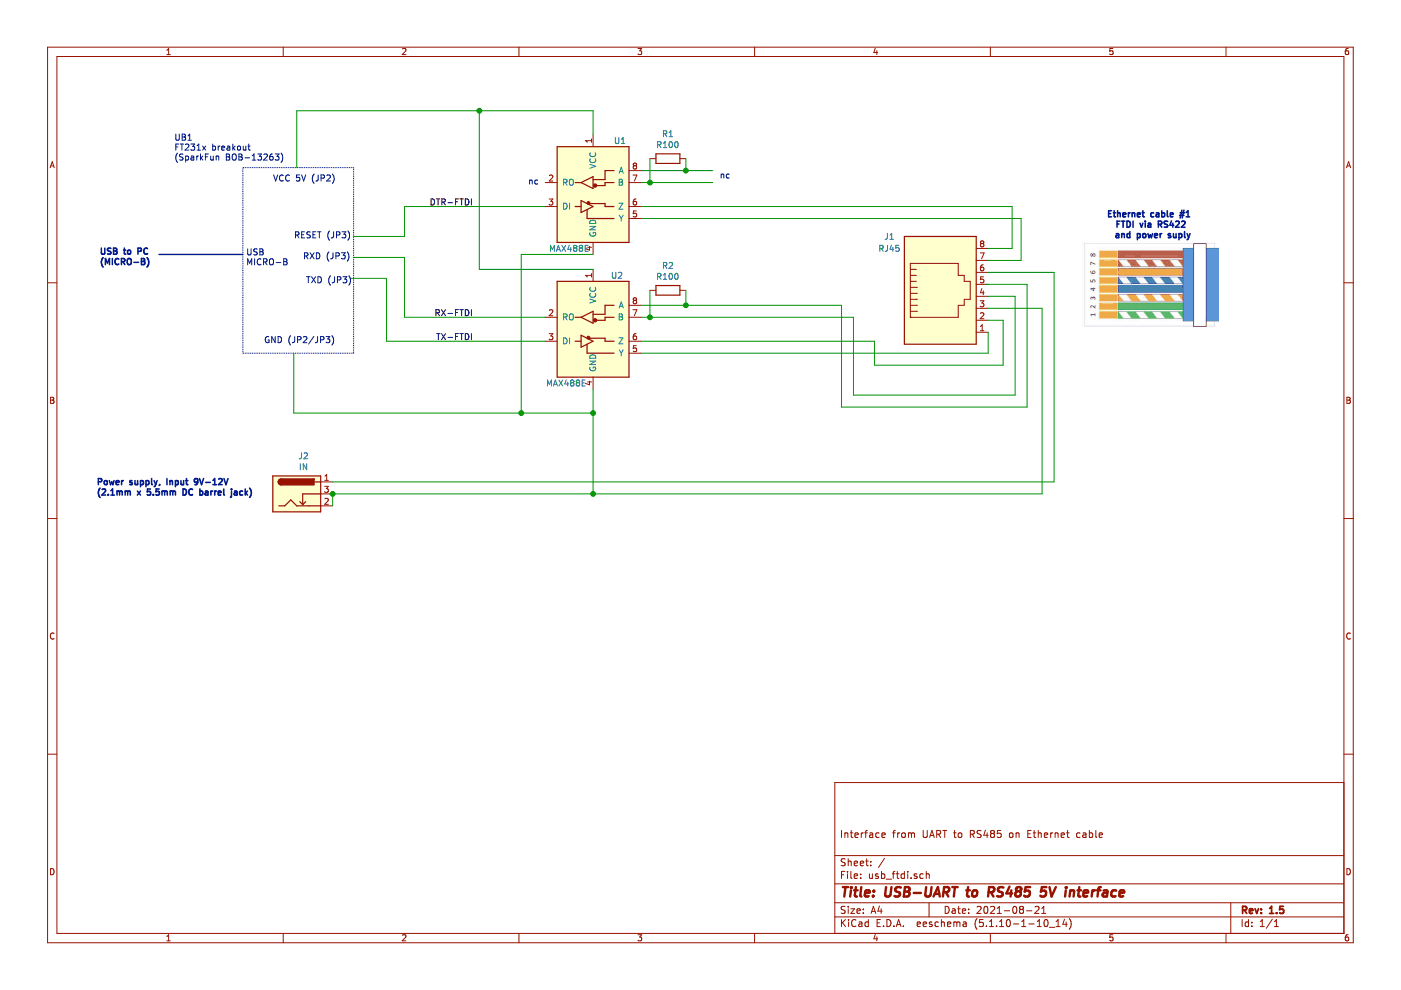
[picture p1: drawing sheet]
EESchema Schematic File Version 4
EELAYER 30 0
EELAYER END
$Descr A4 11693 8268
encoding utf-8
Sheet 1 1
Title "USB-UART to RS485 5V interface"
Date "2021-08-21"
Rev "1.5"
Comp ""
Comment1 "Interface from UART to RS485 on Ethernet cable"
Comment2 ""
Comment3 ""
Comment4 ""
$EndDescr
$Comp
L Connector:Barrel_Jack_Switch J2
U 1 1
P 2475 4125
F 0 "J2" H 2532 4442 50  0000 C CNN
F 1 "IN" H 2532 4351 50  0000 C CNN
F 2 "" H 2525 4085 50  0001 C CNN
F 3 "~" H 2525 4085 50  0001 C CNN
	1    2475 4125
	1    0    0    -1  
$EndComp
Text Notes 800  4150 0    51   ~ 10
Power supply, Input 9V-12V\n(2.1mm x 5.5mm DC barrel jack)
Wire Wire Line
	4550 1725 3375 1725
Wire Wire Line
	3375 1725 3375 1975
Wire Wire Line
	4550 2650 3375 2650
Wire Wire Line
	3375 2650 3375 2150
Wire Wire Line
	4550 2850 3225 2850
Wire Wire Line
	3225 2850 3225 2325
Text Label 3950 2850 2    51   ~ 0
TX-FTDI
Text Label 3950 2650 2    51   ~ 0
RX-FTDI
Text Label 3950 1725 2    51   ~ 0
DTR-FTDI
Text Notes 4500 1550 2    50   ~ 0
nc
Wire Wire Line
	4950 925  4950 1125
Wire Wire Line
	4000 925  4950 925 
Wire Wire Line
	4000 2250 4000 925 
Wire Wire Line
	4950 2250 4000 2250
Wire Wire Line
	4350 2125 4950 2125
Text Notes 9950 2000 2    51   ~ 10
Ethernet cable #1\nFTDI via RS422 \nand power suply
Wire Wire Line
	4950 3450 4950 3250
Wire Wire Line
	5725 2550 5350 2550
Connection ~ 5725 2550
Wire Wire Line
	5725 2425 5725 2550
Wire Wire Line
	5425 2650 5350 2650
Connection ~ 5425 2650
Wire Wire Line
	5425 2425 5425 2650
Wire Wire Line
	5950 1425 5725 1425
Wire Wire Line
	5725 1425 5350 1425
Connection ~ 5725 1425
Wire Wire Line
	5725 1325 5725 1425
Wire Wire Line
	5425 1525 5350 1525
Connection ~ 5425 1525
Wire Wire Line
	5425 1325 5425 1525
$Comp
L Device:R R2
U 1 1
P 5575 2425
F 0 "R2" V 5368 2425 50  0000 C CNN
F 1 "R100" V 5459 2425 50  0000 C CNN
F 2 "" V 5505 2425 50  0001 C CNN
F 3 "~" H 5575 2425 50  0001 C CNN
	1    5575 2425
	0    -1   1    0   
$EndComp
$Comp
L Device:R R1
U 1 1
P 5575 1325
F 0 "R1" V 5368 1325 50  0000 C CNN
F 1 "R100" V 5459 1325 50  0000 C CNN
F 2 "" V 5505 1325 50  0001 C CNN
F 3 "~" H 5575 1325 50  0001 C CNN
	1    5575 1325
	0    -1   1    0   
$EndComp
$Comp
L Interface_UART:MAX488E U2
U 1 1
P 4950 2750
F 0 "U2" H 5150 3200 50  0000 C CNN
F 1 "MAX488E" H 4725 2300 50  0000 C CNN
F 2 "" H 4950 2150 50  0001 C CNN
F 3 "https://datasheets.maximintegrated.com/en/ds/MAX1487E-MAX491E.pdf" H 4710 3200 50  0001 C CNN
	1    4950 2750
	1    0    0    -1  
$EndComp
$Comp
L Interface_UART:MAX488E U1
U 1 1
P 4950 1625
F 0 "U1" H 5175 2075 50  0000 C CNN
F 1 "MAX488E" H 4750 1175 50  0000 C CNN
F 2 "" H 4950 1025 50  0001 C CNN
F 3 "https://datasheets.maximintegrated.com/en/ds/MAX1487E-MAX491E.pdf" H 4710 2075 50  0001 C CNN
	1    4950 1625
	1    0    0    -1  
$EndComp
Wire Wire Line
	5725 2550 7025 2550
Wire Wire Line
	5425 2650 7125 2650
Text Notes 6100 1500 2    50   ~ 0
nc
Wire Wire Line
	5425 1525 5950 1525
Wire Wire Line
	2775 4225 2775 4125
Connection ~ 2775 4125
Wire Wire Line
	2775 4125 4950 4125
Connection ~ 4000 925 
Text Notes 2550 2375 0    51   ~ 0
TXD (JP3)
Text Notes 2525 2175 0    51   ~ 0
RXD (JP3)
Text Notes 2450 2000 0    51   ~ 0
RESET (JP3)
Wire Wire Line
	2450 3450 2450 2950
Wire Wire Line
	2475 925  2475 1400
Text Notes 2200 2875 0    51   ~ 0
GND (JP2/JP3)
Wire Notes Line
	2025 1400 2025 2950
Wire Notes Line
	2950 1400 2025 1400
Wire Notes Line
	2950 2950 2950 1400
Wire Notes Line
	2025 2950 2950 2950
Text Notes 2275 1525 0    51   ~ 0
VCC 5V (JP2)
Wire Wire Line
	3225 2325 2925 2325
Wire Wire Line
	3375 1975 2950 1975
Wire Wire Line
	3375 2150 2950 2150
Wire Wire Line
	4000 925  2475 925 
Wire Wire Line
	2450 3450 4350 3450
Wire Wire Line
	4350 2125 4350 3450
Connection ~ 4350 3450
Wire Wire Line
	4350 3450 4950 3450
Text Notes 2050 2225 0    51   ~ 0
USB\nMICRO-B
Text Notes 825  2225 0    51   ~ 10
USB to PC\n(MICRO-B)
Wire Bus Line
	2025 2125 1325 2125
Connection ~ 4950 3450
Connection ~ 4950 4125
Text Notes 1450 1350 0    51   ~ 0
UB1\nFT231x breakout\n(SparkFun BOB-13263)
$Comp
L Connector:RJ45 J1
U 1 1
P 7850 2475
F 0 "J1" H 7425 2975 50  0000 C CNN
F 1 "RJ45" H 7425 2875 50  0000 C CNN
F 2 "" V 7850 2500 50  0001 C CNN
F 3 "~" V 7850 2500 50  0001 C CNN
	1    7850 2475
	1    0    0    -1  
$EndComp
Wire Wire Line
	8525 1825 8525 2175
Wire Wire Line
	8525 2175 8250 2175
Wire Wire Line
	8450 2075 8250 2075
Wire Wire Line
	8450 1725 8450 2075
Wire Wire Line
	8800 4025 8800 2275
Wire Wire Line
	8800 2275 8250 2275
Wire Wire Line
	2775 4025 8800 4025
Wire Wire Line
	8700 4125 8700 2575
Wire Wire Line
	4950 4125 8700 4125
Wire Wire Line
	8700 2575 8250 2575
Wire Wire Line
	7025 2550 7025 3400
Wire Wire Line
	7025 3400 8575 3400
Wire Wire Line
	8575 3400 8575 2375
Wire Wire Line
	8225 2375 8575 2375
Wire Wire Line
	7125 2650 7125 3300
Wire Wire Line
	7125 3300 8475 3300
Wire Wire Line
	8475 3300 8475 2475
Wire Wire Line
	8475 2475 8250 2475
Wire Wire Line
	7300 2850 7300 3050
Wire Wire Line
	7300 3050 8375 3050
Wire Wire Line
	8375 3050 8375 2675
Wire Wire Line
	8375 2675 8250 2675
Wire Wire Line
	8250 2950 8250 2775
Wire Wire Line
	5350 1825 8525 1825
Wire Wire Line
	5350 1725 8450 1725
Wire Wire Line
	5350 2950 8250 2950
Wire Wire Line
	5350 2850 7300 2850
Wire Wire Line
	4950 3450 4950 4125
$EndSCHEMATC
